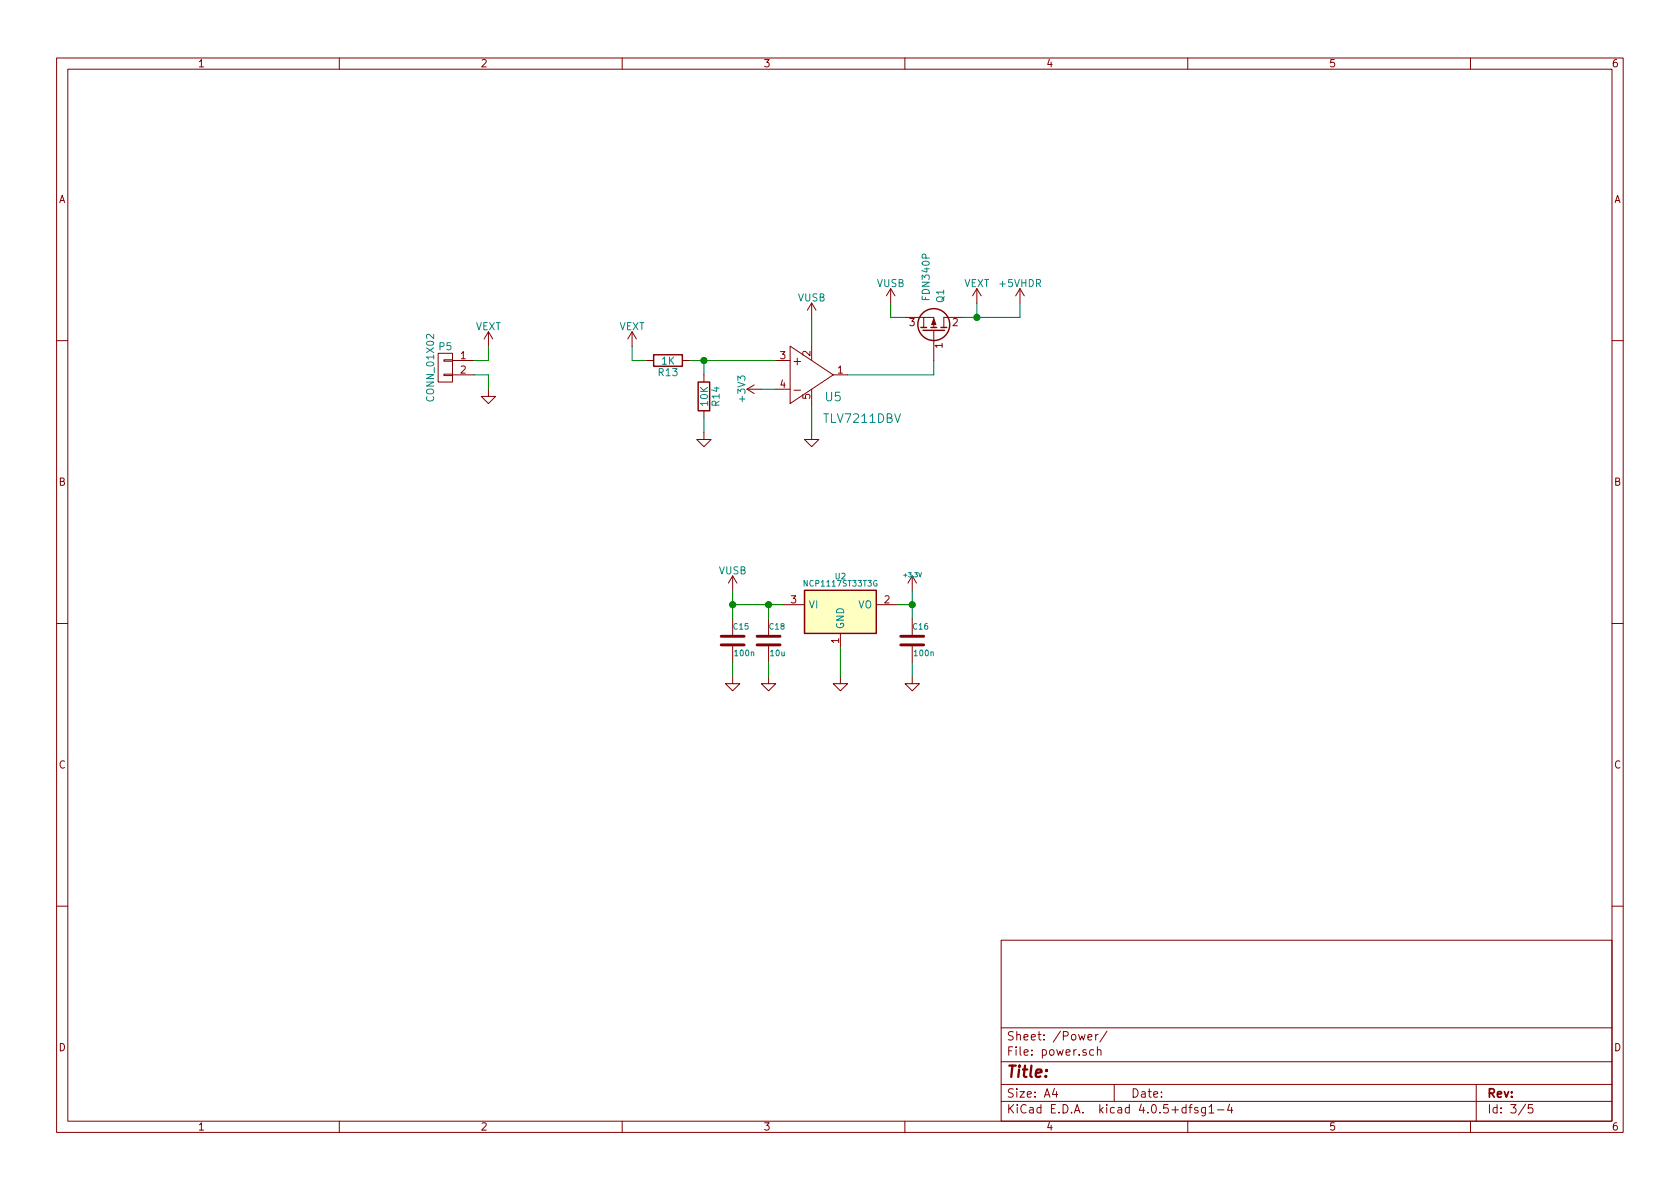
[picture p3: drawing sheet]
<svg xmlns="http://www.w3.org/2000/svg" width="297mm" height="210mm" viewBox="0 0 297 210" stroke-linecap="round" stroke-linejoin="round" font-family="sans-serif">
<g fill="none" stroke="#840000" stroke-width=".18">
<path d="M10 10.3h277v189.9h-277zM12 12.2h273v186.1h-273zM60 10.3v1.9M110 10.3v1.9M160 10.3v1.9M210 10.3v1.9M260 10.3v1.9M86.4 58.7l-.8 1.2M86.4 58.7v2.5M86.4 58.7l.7 1.2M111.8 58.7l-.8 1.2M111.8 58.7v2.5"/>
<path d="M111.8 58.7l.7 1.2M143.5 53.6l-.8 1.3M143.5 53.6v2.5M143.5 53.6l.8 1.3M157.5 51l-.8 1.3M157.5 51v2.6M157.5 51l.7 1.3M160 56.1h5.1v1.8M163.3 56.1v1.8M165.1 58.4v5.3M170.2 56.1h-3.3v1.8M172.7 51l-.7 1.3"/>
<path d="M172.7 51v2.6M172.7 51l.8 1.3M180.3 51l-.7 1.3M180.3 51v2.6M180.3 51l.8 1.3M10 60.2h2M77.5 62.5h2.5v5.1h-2.5zM78.5 66.2h1.5v.2h-1.5zM78.5 63.6h1.5v.3h-1.5zM80 66.3h3.8M80 63.7h3.8M86.4 68.8v1.3h1.2l-1.2 1.3-1.3-1.3h1.3"/>
<path d="M114.3 63.7h1.3M120.6 63.7h1.3M124.5 76.4v1.3h1.2l-1.2 1.3-1.3-1.3h1.3M124.5 66.3v1.3M124.5 72.6v1.3M132.1 68.8l1.2 .8M132.1 68.8h2.5M133.3 68.1l-1.2 .7M137.2 68.8h2.5M137.2 63.7h2.5M139.7 61.2l7.6 5.1-7.6 5.1zM143.5 76.4v1.3h1.3l-1.3 1.3-1.3-1.3h1.3"/>
<path d="M143.5 61.2v2.5M143.5 68.8v2.6M147.3 66.3h2.6M285 60.2h2M10 110.3h2M129.5 119.6v1.3h1.3l-1.3 1.3-1.2-1.3h1.2M129.5 101.8v2.6M129.5 109.5v2.8M129.5 114.3v2.8M129.5 101.8l-.7 1.3M129.5 101.8l.8 1.3M135.9 119.6v1.3h1.3l-1.3 1.3-1.3-1.3h1.3"/>
<path d="M135.9 109.5v2.8M135.9 114.3v2.8M138.4 106.9h3.8M148.6 119.6v1.3h1.3l-1.3 1.3-1.3-1.3h1.3M148.6 112v2.5M154.9 106.9h3.8M161.3 119.6v1.3h1.3l-1.3 1.3-1.3-1.3h1.3M161.3 101.8l-.8 1.3M161.3 101.8v2.6M161.3 109.5v2.8M161.3 114.3v2.8M161.3 101.8l.8 1.3"/>
<path d="M285 110.3h2M10 160.2h2M177 166.3h108v32h-108zM285 160.2h2M60 198.3v1.9M110 198.3v1.9M160 198.3v1.9M177 194.8h108M177 191.8h108M177 187.8h108M177 181.8h108M186.4 192.5l-.3 1h.9"/>
<path d="M186.8 193v1M192.4 183.4l.7-.1-.1-.3-.4-.1-.2 .2v.7h.6M193.4 185.7l-.5-.1-.2 .3v.6l.2 .1 .5-.1M193.7 182.9v1M194 185.7l.2-.1 .4 .1 .1 .9M194 185.1v1.5M194.2 182.9l-.5 .3M195.7 182.3l-1.2 2M197 191.8v3M210 198.3v1.9M210.2 195.8h.6M210.8 195.3l-.4 .2v1.3"/>
<path d="M211.8 195.9a.37 .37 0 0 0-.6 .1l.1 .3 .5 .1 .1 .1-.3 .3-.4-.1M213.1 195.8v1.4l-.2 .1h-.4M213.1 195.9l-.4-.1-.3 .3 .1 .6 .2 .1 .4-.1M213.8 195.8l.4-.5v1.5M213.8 196.8h.8M215.3 196.3h1.1M217.4 195.2l-.4 1.1h1M217.8 195.8v1M260 198.3v1.9M261 191.8v6.5M269.7 195.2l-1.2 2M271 195.3h-.7l-.1 .7 .2-.1 .5 .1 .1 .2v.5l-.2 .1-.6-.1"/>
</g>
<path d="M142.2 104.4h12.7v7.6h-12.7z" fill="#ffffc2" stroke="#ffffc2" stroke-width=".18"/>
<g fill="none" stroke="#840000" stroke-width=".25">
<path d="M162.8 57.9h1M163.2 58.4h3.8M164.6 57.9h1M166.4 57.9h1M115.6 62.7h5v2.1h-5zM123.4 67.6h2.1v5h-2.1zM142.2 104.4h12.7v7.6h-12.7z"/>
<circle cx="165.1" cy="57.4" r="2.82"/>
</g>
<path d="M127.5 114h4.1M127.5 112.5h4.1M133.9 114h4M133.9 112.5h4M159.3 114h4M159.3 112.5h4" fill="none" stroke="#840000" stroke-width=".51"/>
<g fill="none" stroke="#008400" stroke-width=".18">
<path d="M143.5 56.1v5.1M157.5 53.6v2.5h2.5M172.7 53.6v2.5M180.3 53.6v2.5h-10.1M83.8 66.3h2.6v2.5M86.4 61.2v2.5h-2.6M111.8 61.2v2.5h2.5M121.9 63.7h15.3M124.5 63.7v2.6M124.5 73.9v2.5M134.6 68.8h2.6M143.5 71.4v5"/>
<path d="M165.1 63.7v2.6h-15.2M129.5 106.9h8.9M129.5 104.4v5.1M129.5 117.1v2.5M135.9 106.9v2.6M135.9 117.1v2.5M148.6 114.5v5.1M158.7 106.9h2.6M161.3 104.4v5.1M161.3 117.1v2.5"/>
</g>
<g fill="#008400" stroke="#008400" stroke-width=".25">
<circle cx="129.5" cy="106.9" r=".51"/>
<circle cx="161.3" cy="106.9" r=".51"/>
<circle cx="135.9" cy="106.9" r=".51"/>
<circle cx="124.5" cy="63.7" r=".51"/>
<circle cx="172.7" cy="56.1" r=".51"/>
</g>
<path d="M165.1 56.4l.4 1h-.8z" fill="#840000" stroke="#840000" stroke-width=".18"/>
<text font-size="2.8" fill="#840000" x="178" y="190.5">Title:</text>
<g font-size="2.1" fill="#840000">
<text x="140.4" y="64.6">+</text>
<text x="140.6" y="69.7">-</text>
<text x="178" y="184">Sheet: /Power/</text>
<text x="178" y="186.7">File: power.sch</text>
<text x="178" y="196.9">KiCad E.D.A. kicad 4.0.5+dfsg1-4</text>
<text x="178" y="194.1">Size: A4</text>
<text x="200" y="194.1">Date:</text>
<text x="263" y="194.1">Rev:</text>
<text x="263" y="196.9">Id: 3/5</text>
</g>
<g font-size="2.1" fill="#008484">
<text x="146" y="71">U5</text>
<text x="145.8" y="74.8">TLV7211DBV</text>
</g>
<g font-size="1.8" fill="#840000">
<text x="35" y="11.9">1</text>
<text x="85" y="11.9">2</text>
<text x="135" y="11.9">3</text>
<text x="185" y="11.9">4</text>
<text x="235" y="11.9">5</text>
<text x="285" y="11.9">6</text>
<text x="10.4" y="35.9">A</text>
<text x="285.4" y="35.9">A</text>
<text x="160.8" y="57.7">3</text>
<text x="168.4" y="57.7">2</text>
<text x="81.4" y="63.5">1</text>
<text x="137.9" y="63.5">3</text>
<text x="143.3" y="63" transform="rotate(-90 143.3 63)">2</text>
<text x="166.6" y="61.6" transform="rotate(-90 166.6 61.6)">1</text>
<text x="81.4" y="66">2</text>
<text x="137.9" y="68.6">4</text>
<text x="143.3" y="70.6" transform="rotate(-90 143.3 70.6)">5</text>
<text x="148.1" y="66">1</text>
<text x="10.4" y="85.9">B</text>
<text x="285.4" y="85.9">B</text>
<text x="139.9" y="106.7">3</text>
<text x="156.4" y="106.7">2</text>
<text x="148.3" y="113.8" transform="rotate(-90 148.3 113.8)">1</text>
<text x="10.4" y="135.9">C</text>
<text x="285.4" y="135.9">C</text>
<text x="10.4" y="185.9">D</text>
<text x="285.4" y="185.9">D</text>
<text x="35" y="199.9">1</text>
<text x="85" y="199.9">2</text>
<text x="135" y="199.9">3</text>
<text x="185" y="199.9">4</text>
<text x="235" y="199.9">5</text>
<text x="285" y="199.9">6</text>
</g>
<g font-size="1.8" fill="#008484">
<text x="141.1" y="53.3">VUSB</text>
<text x="155" y="50.7">VUSB</text>
<text x="164.4" y="52.9" transform="rotate(-90 164.4 52.9)">FDN340P</text>
<text x="166.9" y="53.5" transform="rotate(-90 166.9 53.5)">Q1</text>
<text x="170.4" y="50.7">VEXT</text>
<text x="176.8" y="50.7">+5VHDR</text>
<text x="84" y="58.4">VEXT</text>
<text x="109.4" y="58.4">VEXT</text>
<text x="77.7" y="61.9">P5</text>
<text x="117" y="64.5">1K</text>
<text x="76.7" y="70.7" transform="rotate(-90 76.7 70.7)">CONN_01X02</text>
<text x="116.5" y="66.5">R13</text>
<text x="125.2" y="71.7" transform="rotate(-90 125.2 71.7)">10K</text>
<text x="127.2" y="71.7" transform="rotate(-90 127.2 71.7)">R14</text>
<text x="131.8" y="70.9" transform="rotate(-90 131.8 70.9)">+3V3</text>
<text x="127.1" y="101.5">VUSB</text>
<text x="143" y="107.6">VI</text>
<text x="151.6" y="107.6">VO</text>
<text x="149.2" y="111.2" transform="rotate(-90 149.2 111.2)">GND</text>
</g>
<g font-size="1.4" fill="#008484">
<text x="142.5" y="103.7">NCP1117ST33T3G</text>
<text x="147.7" y="102.4">U2</text>
<text x="129.7" y="111.3">C15</text>
<text x="136.1" y="111.3">C18</text>
<text x="161.5" y="111.3">C16</text>
<text x="130" y="116">100n</text>
<text x="136.2" y="116">10u</text>
<text x="161.7" y="116">100n</text>
</g>
<text font-size="1.1" fill="#008484" x="159.9" y="102.1">+3.3V</text>
</svg>
